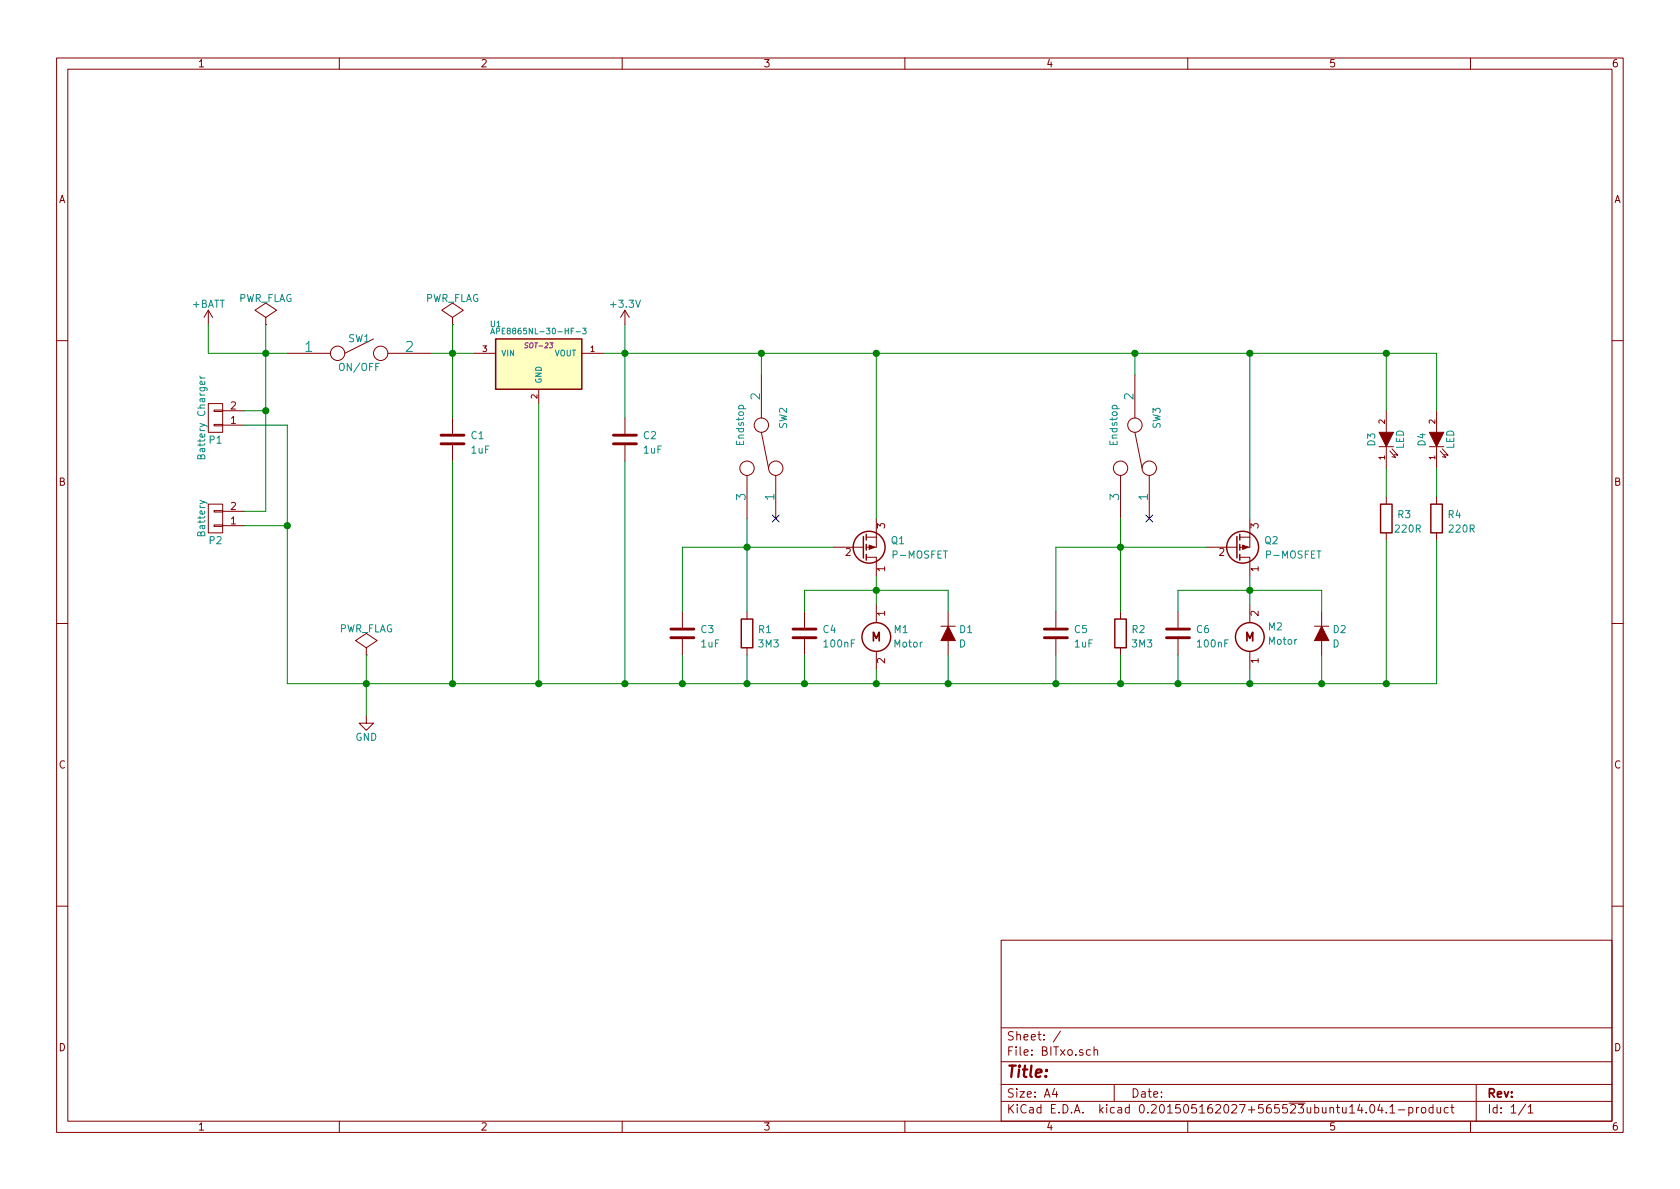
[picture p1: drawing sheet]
<svg xmlns="http://www.w3.org/2000/svg" width="297mm" height="210mm" viewBox="0 0 297 210" stroke-linecap="round" stroke-linejoin="round" font-family="sans-serif">
<g fill="none" stroke="#840000" stroke-width=".18">
<path d="M10 10.3h277v189.9h-277zM12 12.2h273v186.1h-273zM60 10.3v1.9M110 10.3v1.9M160 10.3v1.9M210 10.3v1.9M260 10.3v1.9M36.8 54.9l-.7 1.2M36.8 54.9v2.5M36.8 54.9l.8 1.2M47 57.4h.1M47 56.1l1.9-1.2-1.9-1.3-1.9 1.3 1.9 1.2v1.3"/>
<path d="M66 59.9l-5 2.6M80 57.4h.1M80 56.1l1.9-1.2-1.9-1.3-1.9 1.3 1.9 1.2v1.3M110.5 54.9v2.5M110.5 54.9l-.8 1.2M110.5 54.9l.8 1.2M10 60.2h2M36.8 71.4h2.6v5h-2.6zM37.8 72.5h1.6v.3h-1.6zM37.8 75.1h1.6v.2h-1.6zM39.4 75.2h3.8M39.4 72.6h3.8"/>
<path d="M50.8 62.5h7.6M68.6 62.5h7.6M80 73.9v2.8M80 78.7v2.8M83.8 62.5h3.8M95.2 68.8v2.6M102.9 62.5h3.8M110.5 73.9v2.8M110.5 78.7v2.8M134.6 76.4l1.3 6.4M134.6 66.3v7.6M200.7 76.4l1.2 6.4"/>
<path d="M200.7 66.3v7.6M243.8 79h2.6M245.1 72.6v3.8M245.1 79v3.8M245.7 79.8l1.1 1.1-.7-.1M246.1 79.4l1 1.1-.6-.1M252.7 79h2.6M254 72.6v3.8M254 79v3.8M254.6 79.8l1.1 1.1-.7-.1M255 79.4l1 1.1-.6-.1M285 60.2h2"/>
<path d="M36.8 89.1h2.6v5.1h-2.6zM37.8 90.3h1.6v.2h-1.6zM37.8 92.8h1.6v.3h-1.6zM39.4 93h3.8M39.4 90.4h3.8M132.1 84.1v7.6M137.2 84.1v7.6M147.3 96.8h5.4M153.2 95h1.7M153.2 98.5h1.7v3.3M154.9 91.7v5.1h-1.7M198.1 84.1v7.6"/>
<path d="M203.2 84.1v7.6M213.4 96.8h5.3M219.2 95h1.8M219.2 98.5h1.8v3.3M221 91.7v5.1h-1.8M245.1 87.9v1.2M245.1 94.2v1.3M254 87.9v1.2M254 94.2v1.3M10 110.3h2M64.8 115.8h.1M64.8 114.5l1.9-1.2-1.9-1.3-1.9 1.3 1.9 1.2v1.3"/>
<path d="M120.6 108.2v2.8M120.6 113v2.8M132.1 108.2v1.3M132.1 114.5v1.3M142.2 108.2v2.8M142.2 113v2.8M154.9 106.9v3.1M154.9 115.3v3.1M166.4 110.7h2.5M167.6 108.2v2.5M167.6 113.3v2.5M186.7 108.2v2.8"/>
<path d="M186.7 113v2.8M198.1 108.2v1.3M198.1 114.5v1.3M208.3 108.2v2.8M208.3 113v2.8M221 106.9v3.1M221 115.3v3.1M232.4 110.7h2.5M233.7 108.2v2.5M233.7 113.3v2.5M285 110.3h2M64.8 126.6v1.3h1.2l-1.2 1.3-1.3-1.3h1.3"/>
<path d="M10 160.2h2M177 166.3h108v32h-108zM285 160.2h2M60 198.3v1.9M110 198.3v1.9M160 198.3v1.9M177 194.8h108M177 191.8h108M177 187.8h108M177 181.8h108M186.4 192.5l-.3 1h.9M186.8 193v1"/>
<path d="M187.5 182.3l-1.3 2M192.8 185.7l-.4-.1-.3 .3 .1 .6 .2 .1 .4-.1M193.4 185.7l.2-.1 .4 .1 .1 .9M193.4 185.1v1.5M197 191.8v3M210 198.3v1.9M242.3 195.5l.2-.2a.81 .81 0 0 1 .6 .6 .81 .81 0 0 1-.3 .8l-.1 .1a.79 .79 0 0 1-.4-1.3zM244 195.2l-.4 1.1h1M244.3 195.8v1M245.1 196.7v.1M245.7 195.8l.5-.5v1.5M245.7 196.8h.9"/>
<path d="M247.2 196.3h1.2M249.1 195.9l.4-.1 .3 .3-.1 .6h-.6M249.1 195.8v1.5M250.4 195.8v1M250.9 195.8l-.5 .3M251.4 196l.2-.2 .4 .2 .1 .5-.1 .2-.4 .1-.2-.1zM253.4 195.9l-.5-.1-.2 .3v.6l.2 .1 .5-.1M253.4 195.3v1.5M254.1 195.8l.1 .9 .3 .1 .2-.1M254.7 195.8v1M256.1 195.9l-.5-.1-.3 .3 .1 .6 .2 .1 .5-.1M256.5 195.8h.6"/>
<path d="M256.7 195.3v1.3l.4 .2M260 198.3v1.9M261 191.8v6.5M269.7 195.2l-1.2 2M270.2 195.8l.4-.5v1.5M270.2 196.8h.8"/>
<circle cx="59.7" cy="62.5" r="1.27"/>
<circle cx="67.3" cy="62.5" r="1.27"/>
<circle cx="134.6" cy="75.2" r="1.27"/>
<circle cx="200.7" cy="75.2" r="1.27"/>
<circle cx="132.1" cy="82.8" r="1.27"/>
<circle cx="137.2" cy="82.8" r="1.27"/>
<circle cx="198.1" cy="82.8" r="1.27"/>
<circle cx="203.2" cy="82.8" r="1.27"/>
</g>
<path d="M86.8 59l.3-1 .3 1M86.9 58.8h.5M87.8 58.6l.5-.1v-.4l-.5-.1v1M101.9 58.7h.7M103 58h.6l-.3 .4 .3 .1v.4l-.1 .1-.5-.1M35.4 66.5l.2 .3M35.4 66.8h.8M36.1 67.5l.1 .3-.2 .2-.6-.1v-.4l.3-.1 .1 .6M35.4 88.5l1.1 .4 .1 .2M35.5 80.7l.3-.3 .3 .1 .1 .1v.5h-1.2l.1-.6h.3l.1 .6" fill="none" stroke="#008484" stroke-width=".18"/>
<g fill="none" stroke="#840000" stroke-width=".25">
<path d="M87.6 59.9h15.3v8.9h-15.3zM152.7 94.9v3.8M153.2 94.5v1M153.2 96.3v1M153.2 98v1.1M218.7 94.9v3.8M219.2 94.5v1M219.2 96.3v1M219.2 98v1.1M244.1 89.1h2v5.1h-2zM253 89.1h2v5.1h-2zM131.1 109.5h2v5h-2z"/>
<path d="M197.1 109.5h2v5h-2z"/>
<circle cx="153.7" cy="96.8" r="2.82"/>
<circle cx="219.7" cy="96.8" r="2.82"/>
<circle cx="154.9" cy="112.6" r="2.54"/>
<circle cx="221" cy="112.6" r="2.54"/>
</g>
<g fill="#840000" stroke="#840000" stroke-width=".18">
<path d="M153.7 96.4l1 .4-1 .3z"/>
<path d="M167.6 110.7l1.3 2.6h-2.5z"/>
<path d="M219.7 96.4l1 .4-1 .3z"/>
<path d="M233.7 110.7l1.2 2.6h-2.5z"/>
<path d="M243.8 76.4h2.6l-1.3 2.6z"/>
<path d="M252.7 76.4h2.6l-1.3 2.6z"/>
</g>
<path d="M78 78.5h4M78 77h4M108.5 78.5h4M108.5 77h4M118.6 112.8h4.1M118.6 111.2h4.1M140.2 112.8h4.1M140.2 111.2h4.1M184.7 112.8h4M184.7 111.2h4M206.2 112.8h4.1M206.2 111.2h4.1" fill="none" stroke="#840000" stroke-width=".51"/>
<path d="M136.6 91.1l1.2 1.2M137.8 91.1l-1.2 1.2M202.6 91.1l1.2 1.2M203.8 91.1l-1.2 1.2" fill="none" stroke="#000084" stroke-width=".18"/>
<path d="M87.6 59.9h15.3v8.9h-15.3z" fill="#ffffc2" stroke="#ffffc2" stroke-width=".25"/>
<path d="M93.4 60.7h-.5a.35 .35 0 0 0 .4 .5l-.1 .3h-.4" fill="none" stroke="#840084" stroke-width=".18"/>
<g fill="#008400" stroke="#008400" stroke-width=".25">
<circle cx="47" cy="62.5" r=".51"/>
<circle cx="221" cy="120.9" r=".51"/>
<circle cx="64.8" cy="120.9" r=".51"/>
<circle cx="47" cy="72.6" r=".51"/>
<circle cx="50.8" cy="93" r=".51"/>
<circle cx="80" cy="120.9" r=".51"/>
<circle cx="95.3" cy="120.9" r=".51"/>
<circle cx="186.7" cy="120.9" r=".51"/>
<circle cx="110.5" cy="120.9" r=".51"/>
<circle cx="110.5" cy="62.5" r=".51"/>
<circle cx="134.6" cy="62.5" r=".51"/>
<circle cx="120.7" cy="120.9" r=".51"/>
<circle cx="200.7" cy="62.5" r=".51"/>
<circle cx="154.9" cy="62.5" r=".51"/>
<circle cx="80" cy="62.5" r=".51"/>
<circle cx="167.6" cy="120.9" r=".51"/>
<circle cx="198.1" cy="96.8" r=".51"/>
<circle cx="198.1" cy="120.9" r=".51"/>
<circle cx="208.3" cy="120.9" r=".51"/>
<circle cx="221" cy="104.4" r=".51"/>
<circle cx="132.1" cy="96.8" r=".51"/>
<circle cx="132.1" cy="120.9" r=".51"/>
<circle cx="142.2" cy="120.9" r=".51"/>
<circle cx="154.9" cy="120.9" r=".51"/>
<circle cx="154.9" cy="104.4" r=".51"/>
<circle cx="221" cy="62.5" r=".51"/>
<circle cx="233.7" cy="120.9" r=".51"/>
<circle cx="245.1" cy="120.9" r=".51"/>
<circle cx="245.1" cy="62.5" r=".51"/>
</g>
<g fill="none" stroke="#008400" stroke-width=".18">
<path d="M36.8 57.4v5.1h14M47 57.4v33h-3.8M80 57.4v16.5M110.5 57.4v16.5M43.2 75.2h7.6v45.7h203.2v-25.4M43.2 72.6h3.8M76.2 62.5h7.6M95.2 71.4v49.5M106.7 62.5h147.3v10.1M134.6 62.5v3.8M154.9 62.5v29.2M200.7 62.5v3.8"/>
<path d="M221 62.5v29.2M245.1 62.5v10.1M43.2 93h7.6M80 81.5v39.4M110.5 81.5v39.4M132.1 91.7v16.5M147.3 96.8h-26.7v11.4M198.1 91.7v16.5M213.4 96.8h-26.7v11.4M245.1 82.8v5.1M245.1 95.5v25.4M254 82.8v5.1"/>
<path d="M64.8 115.8v10.8M120.6 115.8v5.1M132.1 115.8v5.1M142.2 108.2v-3.8h25.4v3.8M142.2 115.8v5.1M154.9 101.8v5.1M154.9 118.4v2.5M167.6 115.8v5.1M186.7 115.8v5.1M198.1 115.8v5.1M208.3 108.2v-3.8h25.4v3.8M208.3 115.8v5.1"/>
<path d="M221 101.8v5.1M221 118.4v2.5M233.7 115.8v5.1"/>
</g>
<text font-size="2.8" fill="#840000" x="178" y="190.5">Title:</text>
<g font-size="2.5" fill="#008484">
<text x="53.9" y="62.2">1</text>
<text x="71.7" y="62.2">2</text>
</g>
<g font-size="2.1" fill="#008484">
<text x="134.4" y="70.7" transform="rotate(-90 134.4 70.7)">2</text>
<text x="200.4" y="70.7" transform="rotate(-90 200.4 70.7)">2</text>
<text x="131.8" y="88.5" transform="rotate(-90 131.8 88.5)">3</text>
<text x="136.9" y="88.5" transform="rotate(-90 136.9 88.5)">1</text>
<text x="197.9" y="88.5" transform="rotate(-90 197.9 88.5)">3</text>
<text x="202.9" y="88.5" transform="rotate(-90 202.9 88.5)">1</text>
</g>
<g font-size="2.1" fill="#840000">
<text x="154.1" y="113.4">M</text>
<text x="220.1" y="113.4">M</text>
<text x="178" y="184">Sheet: /</text>
<text x="178" y="186.7">File: BITxo.sch</text>
<text x="178" y="196.9">KiCad E.D.A. kicad 0.201505162027+565523ubuntu14.04.1-product</text>
<text x="178" y="194.1">Size: A4</text>
<text x="200" y="194.1">Date:</text>
<text x="263" y="194.1">Rev:</text>
<text x="263" y="196.9">Id: 1/1</text>
</g>
<g font-size="1.8" fill="#840000">
<text x="35" y="11.9">1</text>
<text x="85" y="11.9">2</text>
<text x="135" y="11.9">3</text>
<text x="185" y="11.9">4</text>
<text x="235" y="11.9">5</text>
<text x="285" y="11.9">6</text>
<text x="10.4" y="35.9">A</text>
<text x="285.4" y="35.9">A</text>
<text x="40.8" y="74.9">1</text>
<text x="40.8" y="72.4">2</text>
<text x="10.4" y="85.9">B</text>
<text x="285.4" y="85.9">B</text>
<text x="40.8" y="92.7">1</text>
<text x="40.8" y="90.2">2</text>
<text x="156.5" y="93.4" transform="rotate(-90 156.5 93.4)">3</text>
<text x="222.5" y="93.4" transform="rotate(-90 222.5 93.4)">3</text>
<text x="149.5" y="98.3">2</text>
<text x="156.5" y="101.1" transform="rotate(-90 156.5 101.1)">1</text>
<text x="215.5" y="98.3">2</text>
<text x="222.5" y="101.1" transform="rotate(-90 222.5 101.1)">1</text>
<text x="156.5" y="108.9" transform="rotate(-90 156.5 108.9)">1</text>
<text x="222.5" y="108.9" transform="rotate(-90 222.5 108.9)">2</text>
<text x="156.5" y="117.3" transform="rotate(-90 156.5 117.3)">2</text>
<text x="222.5" y="117.3" transform="rotate(-90 222.5 117.3)">1</text>
<text x="10.4" y="135.9">C</text>
<text x="285.4" y="135.9">C</text>
<text x="10.4" y="185.9">D</text>
<text x="285.4" y="185.9">D</text>
<text x="35" y="199.9">1</text>
<text x="85" y="199.9">2</text>
<text x="135" y="199.9">3</text>
<text x="185" y="199.9">4</text>
<text x="235" y="199.9">5</text>
<text x="285" y="199.9">6</text>
</g>
<g font-size="1.8" fill="#008484">
<text x="42" y="53.4">PWR_FLAG</text>
<text x="75.1" y="53.4">PWR_FLAG</text>
<text x="34" y="54.4">+BATT</text>
<text x="108.2" y="54.4">+3.3V</text>
<text x="60.2" y="65.6">ON/OFF</text>
<text x="61.6" y="60.5">SW1</text>
<text x="83.3" y="77.6">C1</text>
<text x="113.8" y="77.6">C2</text>
<text x="139.1" y="75.8" transform="rotate(-90 139.1 75.8)">SW2</text>
<text x="205.2" y="75.8" transform="rotate(-90 205.2 75.8)">SW3</text>
<text x="36.3" y="80.6" transform="rotate(-90 36.3 80.6)">Battery Charger</text>
<text x="37" y="78.4">P1</text>
<text x="83.3" y="80.2">1uF</text>
<text x="113.8" y="80.2">1uF</text>
<text x="131.5" y="78.7" transform="rotate(-90 131.5 78.7)">Endstop</text>
<text x="197.6" y="78.7" transform="rotate(-90 197.6 78.7)">Endstop</text>
<text x="243.1" y="78.8" transform="rotate(-90 243.1 78.8)">D3</text>
<text x="248.2" y="79.4" transform="rotate(-90 248.2 79.4)">LED</text>
<text x="252" y="78.8" transform="rotate(-90 252 78.8)">D4</text>
<text x="257.1" y="79.4" transform="rotate(-90 257.1 79.4)">LED</text>
<text x="36.3" y="94.7" transform="rotate(-90 36.3 94.7)">Battery</text>
<text x="246.8" y="94.2">220R</text>
<text x="247.2" y="91.6">R3</text>
<text x="256.1" y="91.6">R4</text>
<text x="256.3" y="94.2">220R</text>
<text x="37" y="96.2">P2</text>
<text x="157.6" y="96.2">Q1</text>
<text x="158" y="98.7">P-MOSFET</text>
<text x="223.6" y="96.2">Q2</text>
<text x="224.1" y="98.7">P-MOSFET</text>
<text x="59.8" y="111.8">PWR_FLAG</text>
<text x="124" y="111.9">C3</text>
<text x="134.1" y="111.9">R1</text>
<text x="145.5" y="111.9">C4</text>
<text x="158.1" y="111.9">M1</text>
<text x="169.7" y="111.9">D1</text>
<text x="190" y="111.9">C5</text>
<text x="200.2" y="111.9">R2</text>
<text x="211.6" y="111.9">C6</text>
<text x="224.3" y="111.4">M2</text>
<text x="224.3" y="114">Motor</text>
<text x="235.7" y="111.9">D2</text>
<text x="124" y="114.5">1uF</text>
<text x="134.2" y="114.5">3M3</text>
<text x="145.8" y="114.5">100nF</text>
<text x="158.1" y="114.5">Motor</text>
<text x="169.5" y="114.5">D</text>
<text x="190" y="114.5">1uF</text>
<text x="200.2" y="114.5">3M3</text>
<text x="211.9" y="114.5">100nF</text>
<text x="235.6" y="114.5">D</text>
<text x="62.8" y="131">GND</text>
</g>
<g font-size="1.4" fill="#008484">
<text x="86.7" y="57.8">U1</text>
<text x="88.4" y="59.1">APE8865NL-30-HF-3</text>
<text x="88.6" y="63">VIN</text>
<text x="97.9" y="63">VOUT</text>
<text x="95.8" y="67.8" transform="rotate(-90 95.8 67.8)">GND</text>
</g>
<g font-size="1.4" fill="#840000">
<text x="85.3" y="62.2">3</text>
<text x="104.4" y="62.2">1</text>
<text x="95" y="70.5" transform="rotate(-90 95 70.5)">2</text>
<text x="244.9" y="74.9" transform="rotate(-90 244.9 74.9)">2</text>
<text x="253.7" y="74.9" transform="rotate(-90 253.7 74.9)">2</text>
<text x="244.9" y="81.3" transform="rotate(-90 244.9 81.3)">1</text>
<text x="253.7" y="81.3" transform="rotate(-90 253.7 81.3)">1</text>
</g>
<text font-size="1.2" fill="#840084" x="93.1" y="61.6">SOT-23</text>
</svg>
